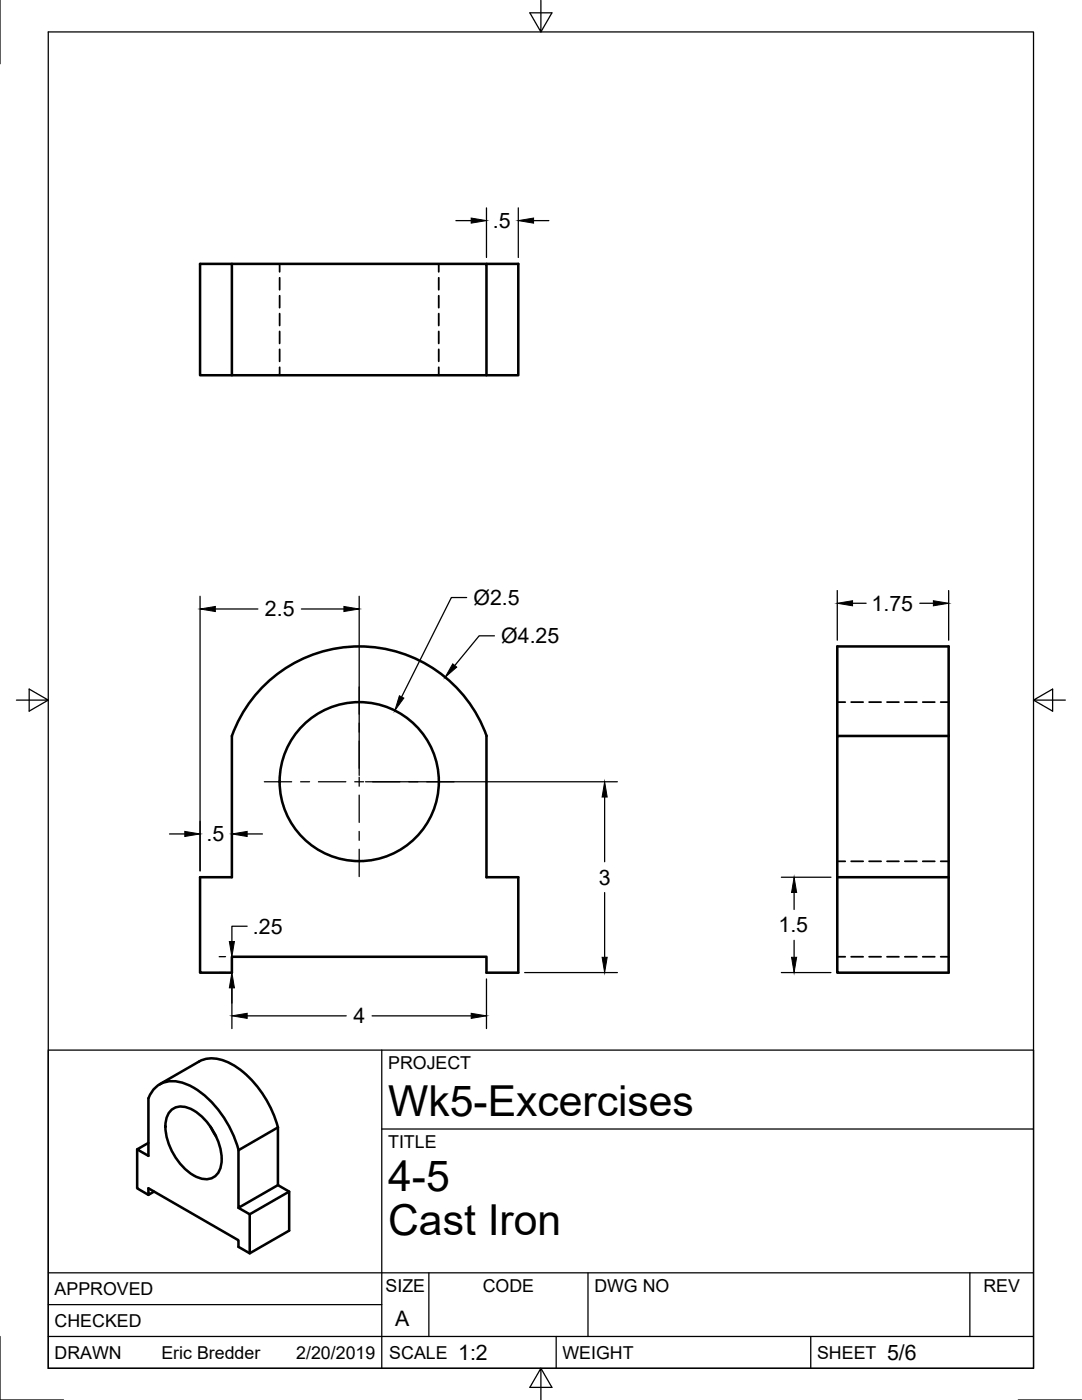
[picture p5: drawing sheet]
<svg xmlns="http://www.w3.org/2000/svg" width="216mm" height="279mm" viewBox="0 0 216 279" stroke-linecap="round" stroke-linejoin="round" font-family="sans-serif">
<!-- layer: Visible -->
<g fill="none" stroke="#000" stroke-width=".51">
<path d="M46.3 52.7h50.8v22.2M97.1 52.7h6.3v22.2h-63.5v-22.2h6.4v22.2M52 137.5a27 27 0 0 1 45.1 9.4v28.2h6.3v19h-6.3v-3.2h-50.8v3.2h-6.4v-19h6.4v-28.2a27.1 27.1 0 0 1 5.7-9.4zM167.1 146.9v-17.9h22.2v17.9M189.3 146.9v47.2h-22.2v-19M189.3 146.9h-22.2v28.2M167.1 175.1h22.2M31.9 216.4l7.8-4.6a6.9 6.9 0 0 1 6.9 .8 21.3 21.3 0 0 1 8.9 12.4M27.4 229.4v7.8l2.2 1.3M29.6 228.1l-2.2 1.3 2.2 1.3v-11.5a5.1 5.1 0 0 1 6.9-3.1 17.7 17.7 0 0 1 9.3 8.8l1 2.3 .8 2.3M34.1 221.6a3.6 3.6 0 0 1 4.5 0 12.1 12.1 0 0 1 5.6 10.7 3.1 3.1 0 0 1-4.7 2.7 11.9 11.9 0 0 1-6.4-11.2l.2-.9zM42 224.8l1.1 2"/>
<path d="M55.5 225v11.5l2.2 1.3v7.8l-7.9 4.5-2.2-1.3v-1.3l-18-10.3v1.3l1.1-.7M55.5 225l-7.9 4.6v11.4l7.9-4.5M57.7 237.8l-7.9 4.5-2.2-1.3M49.8 242.3v7.8"/>
<circle cx="71.7" cy="156" r="15.9"/>
</g>
<!-- layer: Hidden -->
<g fill="none" stroke="#000" stroke-width=".36">
<path d="M55.8 52.7v1.6M55.8 55.4v2.4M55.8 59v2.4M87.5 52.7v1.6M87.5 55.4v2.4M87.5 59v2.4M55.8 62.6v2.4M55.8 66.1v2.4M55.8 69.7v2.4M55.8 73.3v1.6M87.5 62.6v2.4M87.5 66.1v2.4"/>
<path d="M87.5 69.7v2.4M87.5 73.3v1.6M167.1 140.1h1.6M169.8 140.1h2.4M173.4 140.1h2.4M177 140.1h2.4M180.6 140.1h2.3M184.1 140.1h2.4M187.7 140.1h1.6M167.1 171.9h1.6M169.8 171.9h2.4M173.4 171.9h2.4"/>
<path d="M177 171.9h2.4M180.6 171.9h2.3M184.1 171.9h2.4M187.7 171.9h1.6M167.1 190.9h1.6M169.8 190.9h2.4M173.4 190.9h2.4M177 190.9h2.4M180.6 190.9h2.3M184.1 190.9h2.4M187.7 190.9h1.6"/>
</g>
<!-- layer: Border -->
<path d="M0 0v12.7M9.6 6.4h196.6v266.7h-196.6zM107.9 0v6.4l-2.2-3.8h4.4l-2.2 3.8M3.3 139.7h6.3l-3.8-2.2v4.4l3.8-2.2M206.2 139.7l3.8 2.2v-4.4l-3.8 2.2h6.4M0 266.7v12.7h12.7M107.9 273.1l2.2 3.8h-4.4l2.2-3.8v6.3M203.2 279.4h12.7" fill="none" stroke="#000" stroke-width=".25"/>
<!-- layer: Titleblock -->
<path d="M9.6 209.6h196.6v63.5h-196.6zM76.2 209.6v63.5M76.2 225.3h130M9.6 254h196.6M85.6 254v12.7M117.3 254v12.7M193.5 254v12.7M9.6 266.7h196.6M9.6 260.4h66.6M111 266.7v6.4M161.8 266.7v6.4" fill="none" stroke="#000" stroke-width=".25"/>
<!-- layer: Center Lines -->
<g fill="none" stroke="#000" stroke-width=".25">
<path d="M71.7 137.1v5.4M52.7 156h5.5M60 156h1.8M63.5 156h5.5M70.8 156h1.8M71.7 144.3v1.8M71.7 147.9v5.4M71.7 155.1v1.8M71.7 158.7v5.4M74.4 156h5.4M81.6 156h1.8M85.2 156h5.4"/>
<path d="M71.7 165.9v1.8M71.7 169.5v5.4"/>
</g>
<!-- layer: Dimensions -->
<g fill="none" stroke="#000" stroke-width=".25">
<path d="M91 44h3M97.1 41.5v9.9M103.4 41.5v9.9M106.5 44h3M39.9 119v54.8M71.7 119v35.7M93.1 119.3h-3l-10 19.8M167.1 117.9v9.9M189.3 117.9v9.9M43 121.5h8.5M60.1 121.5h8.5M98.7 126.9h-3.1l-4.9 5.9"/>
<path d="M170.1 120.4h2.7M183.5 120.4h2.7M72.9 156h50.3M120.6 159.1v12.9M33.8 166.4h3.1M46.3 163.9v9.9M49.3 166.4h3.1M120.6 178.1v13M155.9 175.1h9.9M158.5 178.1v3.4M43.7 194.1h1.3M43.7 190.9h1.3"/>
<path d="M46.3 195.4v9.9M49.3 184.8h-3v3.1M97.1 195.4v9.9M104.7 194.1h18.5M155.9 194.1h9.9M158.5 187.7v3.4M49.3 202.7h19.8M74.3 202.7h19.7"/>
</g>
<g fill="#000" stroke="#000" stroke-width=".2">
<path d="M94 43.5l3.1 .5-3.1 .5zM103.4 44l3.1-.5v1zM167.1 120.4l3-.5v1zM186.2 119.9l3.1 .5-3.1 .5zM39.9 121.5l3.1-.5v1zM68.6 121l3.1 .5-3.1 .5zM79.7 138.9l.9 .4-1.8 2.5zM90.3 132.5l.8 .6-2.3 2.1zM120.6 156l.6 3.1h-1.1zM36.9 165.9l3 .5-3 .5zM46.3 166.4l3-.5v1zM158.5 175.1l.5 3h-1.1z"/>
<path d="M46.3 194.1l.5 3h-1zM45.8 187.9h1l-.5 3zM120.1 191.1h1.1l-.6 3zM157.9 191.1h1.1l-.5 3zM46.3 202.7l3-.5v1zM94 202.2l3.1 .5-3.1 .5z"/>
</g>
<g font-size="8.5">
<text x="77.4" y="222.8">Wk5-Excercises</text>
<text x="77.4" y="237.8">4-5</text>
<text x="77.4" y="246.4">Cast Iron</text>
</g>
<g font-size="4.3">
<text x="98.4" y="45.5">.5</text>
<text x="52.9" y="123">2.5</text>
<text x="94.5" y="120.7">Ø2.5</text>
<text x="173.9" y="121.9">1.75</text>
<text x="100" y="128.4">Ø4.25</text>
<text x="41.2" y="167.9">.5</text>
<text x="119.5" y="176.6">3</text>
<text x="50.5" y="186.3">.25</text>
<text x="155.3" y="186.1">1.5</text>
<text x="70.6" y="204.3">4</text>
<text x="78.9" y="264.5">A</text>
<text x="91.4" y="271.4">1:2</text>
<text x="177" y="271.4">5/6</text>
</g>
<g font-size="3.5">
<text x="77.4" y="213.4">PROJECT</text>
<text x="77.4" y="229.1">TITLE</text>
<text x="76.9" y="257.8">SIZE</text>
<text x="96.3" y="257.8">CODE</text>
<text x="118.6" y="257.8">DWG NO</text>
<text x="196.2" y="257.8">REV</text>
<text x="10.9" y="258.5">APPROVED</text>
<text x="10.9" y="264.8">CHECKED</text>
<text x="10.9" y="271.2">DRAWN</text>
<text x="32.2" y="271.2">Eric Bredder</text>
<text x="59.1" y="271.2">2/20/2019</text>
<text x="77.7" y="271.2">SCALE</text>
<text x="112.2" y="271.2">WEIGHT</text>
<text x="163" y="271.2">SHEET</text>
</g>
</svg>
